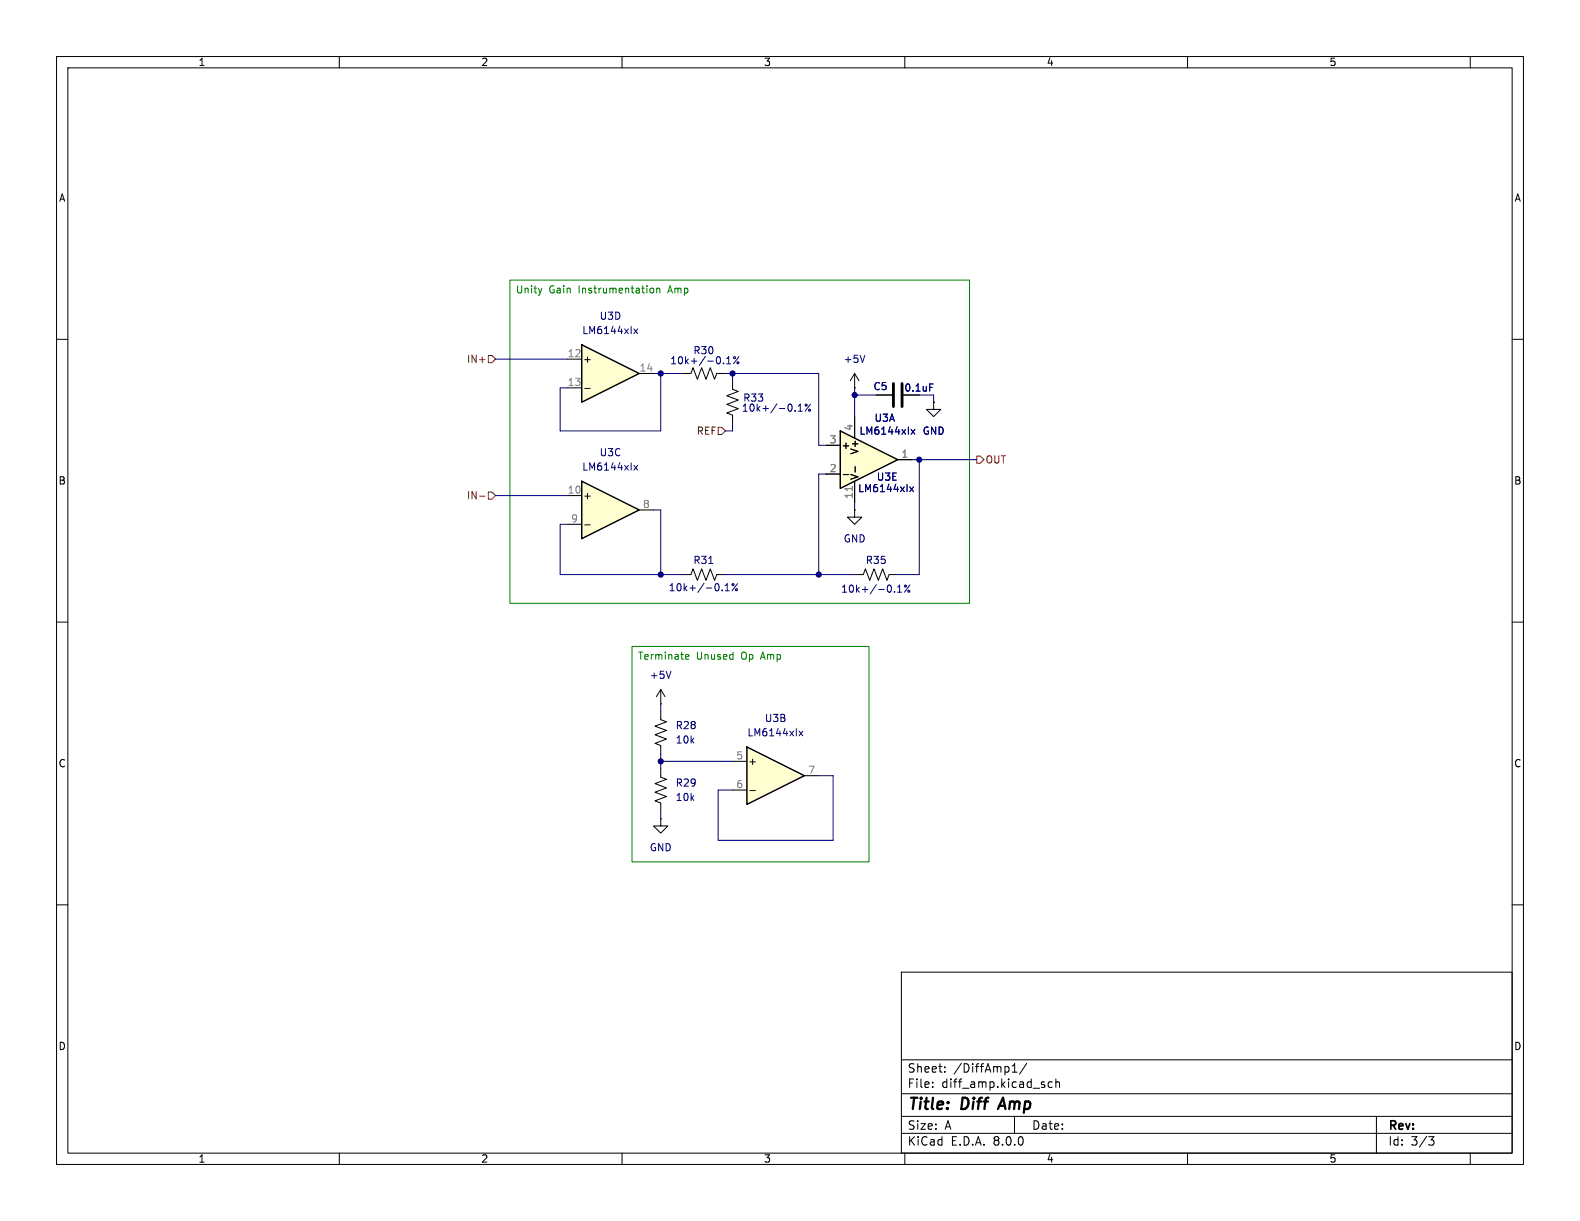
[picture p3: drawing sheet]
<svg xmlns="http://www.w3.org/2000/svg" width="279mm" height="216mm" viewBox="0 0 279 216" stroke-linecap="round" stroke-linejoin="round" font-family="sans-serif">
<g fill="none" stroke="#000" stroke-width=".18">
<path d="M10 10h259.4v195.9h-259.4zM12 12h255.4v191.9h-255.4zM60 10v2M110 10v2M160 10v2M210 10v2M260 10v2M10 60h2M267.4 60h2M165.1 71.1v1.3h1.3l-1.3 1.3-1.3-1.3h1.3M165.1 71.1h.1M10 110h2"/>
<path d="M151.1 101.6h1.6l.3-1 .8 2 .8-2 .7 2 .8-2 .7 2 .4-1h1.5M267.4 110h2M116.8 135.9v1.5l1.1 .4-2.1 .8 2.1 .7-2.1 .8 2.1 .7-2.1 .8 1 .4v1.5M116.8 125.7v1.6l1.1 .3-2.1 .8 2.1 .8-2.1 .7 2.1 .8-2.1 .7 1 .4v1.6M116.8 124.5h.1M116.8 121.9v2.6M116.8 121.9l-.7 1.3M116.8 121.9l.8 1.3M10 160h2M267.4 160h2M159.4 171.9h108v32h-108zM159.4 197.4h108"/>
<path d="M159.4 193.4h108M159.4 187.4h108M164.9 192.1v.2M164.9 191.4v.1M167.1 189.4v.2M167.1 188.7v.1M179 189.6h.9M179.1 188.4l.3-.3v1.5M179.4 197.4v3M181.6 188l-1.3 1.9M186.1 191.4l-.5-.1-.2 .3v.4l.1 .2h.6M186.7 191.4l.2-.1 .4 .1 .1 .9"/>
<path d="M186.7 190.8v1.5M243.4 197.4v6.5M60 203.9v2M110 203.9v2M159.4 200.4h108M160 203.9v2M210 203.9v2M252.6 201h1l-.5 .6 .4 .1 .1 .5-.3 .3h-.4M260 203.9v2"/>
</g>
<path d="M177.4 194.1l-.9 2" fill="none" stroke="#000" stroke-width=".4"/>
<g fill="none" stroke="#000084" stroke-width=".18">
<path d="M118.7 118.7l-.5 1.3M158.2 104.6v.1M158.7 104.7h.7M158.7 103.8l.4-.4v1.3M160.9 103.4l-1 1.3"/>
<circle cx="160.1" cy="103.6" r=".18"/>
<circle cx="160.7" cy="104.5" r=".18"/>
</g>
<path d="M132.1 132.1l10.1 5.1-10.1 5z" fill="#fffed0"/>
<path d="M132.1 132.1l10.1 5.1-10.1 5z" fill="none" stroke="#000" stroke-width=".25"/>
<path d="M151.1 90.2v1.2h1.3l-1.3 1.3-1.2-1.3h1.2M151.1 90.2h.1M120.6 101.6h1.6l.4-1 .7 2 .8-2 .7 2 .8-2 .8 2 .3-1h1.6M129.5 134.6h2.6M129.5 139.7h2.6M132.6 139.8h1M142.2 137.2h2.6M116.8 144.8v1.3h1.3l-1.3 1.2-1.2-1.2h1.2M116.8 144.8h.1" fill="none" stroke="#000" stroke-width=".18"/>
<g fill="none" stroke="#000084" stroke-width=".18">
<path d="M127.7 104.3v.2M128.2 104.5h.8M128.2 103.6l.4-.4v1.3M130.4 103.2l-1 1.3M141.3 129.3l.7 .8M142 129.3l-.7 .8"/>
<circle cx="129.6" cy="103.4" r=".18"/>
<circle cx="130.2" cy="104.3" r=".18"/>
</g>
<path d="M125.3 99.6h.8" fill="none" stroke="#000080" stroke-width=".18"/>
<path d="M148.6 76.2l10.1 5.1-10.1 5.1z" fill="#fffed0"/>
<path d="M148.6 76.2l10.1 5.1-10.1 5.1z" fill="none" stroke="#000" stroke-width=".25"/>
<g fill="none" stroke="#000" stroke-width=".18">
<path d="M129.5 67.3v1.5l1.1 .4-2.1 .8 2.1 .7-2.1 .8 2.1 .8-2.1 .7 1 .4v1.5M146 78.7h2.6M151.1 68.6h.1M151.1 66l-.7 1.3M151.1 66v2.6M151.1 73.7v3.8M151.1 66l.8 1.3M154.9 69.9h2.8M146 83.8h2.6M149.1 83.9h1M151.1 85.1v3.8M151.2 82.5v1"/>
<path d="M158.7 81.3h2.6"/>
</g>
<g fill="none" stroke="#000084" stroke-width=".18">
<path d="M140.6 72.6v.1M141.2 72.7h.7M141.2 71.8l.3-.4v1.3M143.3 71.4l-.9 1.3M152.9 62.8l-.4 1.3M161.1 75.9l.7 .9M161.8 75.9l-.7 .9M164.4 67.9h.6M160.9 86.1l.6 .8M161.5 86.1l-.6 .8"/>
<circle cx="142.5" cy="71.6" r=".18"/>
<circle cx="143.2" cy="72.5" r=".18"/>
</g>
<path d="M158 67.8v4.1M159.5 67.8v4.1" fill="none" stroke="#000" stroke-width=".51"/>
<path d="M150.7 86v.8" fill="none" stroke="#808080" stroke-width=".18"/>
<path d="M102.9 61l10.1 5-10.1 5.1z" fill="#fffed0"/>
<path d="M102.9 61l10.1 5-10.1 5.1z" fill="none" stroke="#000" stroke-width=".25"/>
<path d="M100.3 63.5h2.6M100.3 68.6h2.6M103.4 68.7h1M113 66h2.6M120.6 66h1.6l.4-1 .7 2.1 .8-2.1 .7 2.1 .8-2.1 .8 2.1 .3-1.1h1.6" fill="none" stroke="#000" stroke-width=".18"/>
<g fill="none" stroke="#000084" stroke-width=".18">
<path d="M112.1 58.2l.7 .8M112.8 58.2l-.7 .8M127.9 64.2v.1M128.5 64.3h.7M128.5 63.4l.4-.3v1.2M130.7 63.1l-1 1.2"/>
<circle cx="129.9" cy="63.2" r=".18"/>
<circle cx="130.5" cy="64.2" r=".18"/>
</g>
<path d="M102.9 85.1l10.1 5.1-10.1 5.1z" fill="#fffed0"/>
<path d="M102.9 85.1l10.1 5.1-10.1 5.1z" fill="none" stroke="#000" stroke-width=".25"/>
<g fill="none" stroke="#000" stroke-width=".18">
<path d="M146 78.7h2.6M151.1 73.7v3.8M154.9 69.9h2.8M165.1 71.1h.1M100.3 87.6h2.6M100.3 92.7h2.6M103.4 92.8h1M113 90.2h2.6M146 83.8h2.6M149.1 83.9h1M151.1 85.1v3.8M151.2 82.5v1"/>
<path d="M158.7 81.3h2.6"/>
</g>
<path d="M161.1 75.9l.7 .9M161.8 75.9l-.7 .9M164.4 67.9h.6M112.1 82.3l.7 .8M112.8 82.3l-.7 .8M160.9 86.1l.6 .8M161.5 86.1l-.6 .8" fill="none" stroke="#000084" stroke-width=".18"/>
<path d="M86.4 62.9h.6l.6 .6-.6 .6h-.6zM127 75.6h.6l.7 .6-.7 .6h-.6zM84.8 87.7h1M86.4 87h.6l.6 .6-.6 .7h-.6zM172.7 80.6h.7l.6 .7-.6 .6h-.7z" fill="none" stroke="#800000" stroke-width=".18"/>
<path d="M90.2 49.5h81.2v57.2h-81.2zM95.8 51l-.3 .8M115.1 51h.3l.2 .2-.1 .5h-.4M116.1 51.1l.2-.1h.3l.1 .8M116.1 51v.8M111.8 114.3h41.9v38.1h-41.9zM121.2 116.4l.2 .2 .4-.1M121.2 115.9l.2-.2h.2l.2 .2v.1l-.6 .2" fill="none" stroke="#008000" stroke-width=".18"/>
<g fill="none" stroke="#000080" stroke-width=".18">
<path d="M87.6 63.5h12.7M115.6 66h5M116.8 66v10.2h-17.7v-7.6h1.2M128.3 66h16.5v12.7h1.2M129.5 74.9v1.3h-1.2M129.5 66v1.3M151.1 68.6v5.1M151.1 69.9h3.8M162.6 69.9h2.5v1.2M87.6 87.6h12.7M100.3 92.7h-1.2v8.9h21.5M115.6 90.2h1.2v11.4"/>
<path d="M146 83.8h-1.2v17.8M151.1 88.9v1.3M161.3 81.3h11.4M162.6 81.3v20.3h-3.9M128.3 101.6h22.8M116.8 124.5v1.2M116.8 133.4v2.5M116.8 134.6h12.7M144.8 137.2h2.5v11.4h-20.3v-8.9h2.5M116.8 143.5v1.3"/>
</g>
<path d="M150.7 86v.8" fill="none" stroke="#808080" stroke-width=".18"/>
<g fill="#000080" stroke="#000080" stroke-width=".18">
<circle cx="151.1" cy="69.9" r=".46"/>
<circle cx="129.5" cy="66" r=".46"/>
<circle cx="162.6" cy="81.3" r=".46"/>
<circle cx="116.8" cy="66" r=".46"/>
<circle cx="116.8" cy="101.6" r=".46"/>
<circle cx="116.8" cy="134.6" r=".46"/>
<circle cx="144.8" cy="101.6" r=".46"/>
</g>
<g font-size="2.8">
<text x="160.4" y="196.8">Title:</text>
<text x="170.1" y="196.8">Diff</text>
<text x="177.6" y="196.8">Amp</text>
</g>
<g font-size="2.1">
<text x="160.4" y="189.9">Sheet:</text>
<text x="168.6" y="189.9">/DiffAmp1/</text>
<text x="160.4" y="192.6">File:</text>
<text x="166.5" y="192.6">diff_amp.kicad_sch</text>
<text x="160.4" y="202.8">KiCad</text>
<text x="160.4" y="200">Size:</text>
<text x="167.1" y="200">A</text>
<text x="168.1" y="202.8">E.D.A.</text>
<text x="175.7" y="202.8">8.0.0</text>
<text x="182.4" y="200">Date:</text>
<text x="245.4" y="200.2">Rev:</text>
<text x="245.4" y="202.8">Id:</text>
<text x="249.5" y="202.8">3/3</text>
</g>
<g font-size="1.8">
<text x="35" y="11.9">1</text>
<text x="85" y="11.9">2</text>
<text x="135" y="11.9">3</text>
<text x="185" y="11.9">4</text>
<text x="235" y="11.9">5</text>
<text x="10.3" y="35.9">A</text>
<text x="267.7" y="35.9">A</text>
<text x="103" y="64.4">+</text>
<text x="159.8" y="69.4">0.1uF</text>
<text x="148.7" y="79.6">+</text>
<text x="152" y="80.5" transform="rotate(-90 152 80.5)">V+</text>
<text x="10.3" y="85.9">B</text>
<text x="103" y="88.5">+</text>
<text x="152" y="85" transform="rotate(-90 152 85)">V-</text>
<text x="267.7" y="85.9">B</text>
<text x="10.3" y="135.9">C</text>
<text x="132.2" y="135.5">+</text>
<text x="267.7" y="135.9">C</text>
<text x="10.3" y="185.9">D</text>
<text x="267.7" y="185.9">D</text>
<text x="35" y="205.8">1</text>
<text x="85" y="205.8">2</text>
<text x="135" y="205.8">3</text>
<text x="185" y="205.8">4</text>
<text x="235" y="205.8">5</text>
</g>
<g font-size="1.8" fill="#008000">
<text x="91.1" y="52.2">Unity</text>
<text x="97.1" y="52.2">Gain</text>
<text x="102.4" y="52.2">Instrumentation</text>
<text x="118.5" y="52.2">Amp</text>
<text x="112.7" y="117">Terminate</text>
<text x="123.1" y="117">Unused</text>
<text x="131.2" y="117">Op</text>
<text x="134.9" y="117">Amp</text>
</g>
<g font-size="1.8" fill="#000084">
<text x="102.9" y="59.3">LM6144xIx</text>
<text x="118.4" y="64.6">10k+/-0.1%</text>
<text x="149.1" y="64.4">+5V</text>
<text x="131.3" y="71.2">R33</text>
<text x="131.1" y="73">10k+/-0.1%</text>
<text x="151.9" y="77.1">LM6144xIx</text>
<text x="163.1" y="77.1">GND</text>
<text x="102.9" y="83.4">LM6144xIx</text>
<text x="151.6" y="87.2">LM6144xIx</text>
<text x="154.9" y="85.2">U3E</text>
<text x="149.1" y="96.1">GND</text>
<text x="118.2" y="104.7">10k+/-0.1%</text>
<text x="148.6" y="105">10k+/-0.1%</text>
<text x="114.8" y="120.2">+5V</text>
<text x="119.4" y="131.7">10k</text>
<text x="132.1" y="130.4">LM6144xIx</text>
<text x="119.4" y="141.8">10k</text>
<text x="114.8" y="150.7">GND</text>
</g>
<g font-size="1.8" fill="#000080">
<text x="105.9" y="56.7">U3D</text>
<text x="122.5" y="62.8">R30</text>
<text x="154.4" y="69.2">C5</text>
<text x="154.5" y="74.8">U3A</text>
<text x="105.9" y="80.9">U3C</text>
<text x="122.5" y="99.9">R31</text>
<text x="153" y="99.9">R35</text>
<text x="119.4" y="129.1">R28</text>
<text x="135.2" y="127.9">U3B</text>
<text x="119.4" y="139.3">R29</text>
</g>
<g font-size="1.8" fill="#800000">
<text x="82.5" y="64.4">IN+</text>
<text x="123.1" y="77.1">REF</text>
<text x="174.2" y="82.1">OUT</text>
<text x="82.5" y="88.5">IN-</text>
</g>
<g font-size="1.8" fill="#808080">
<text x="100.3" y="63.2">12</text>
<text x="113" y="65.8">14</text>
<text x="100.3" y="68.3">13</text>
<text x="150.9" y="76.3" transform="rotate(-90 150.9 76.3)">4</text>
<text x="146.6" y="83.6">2</text>
<text x="146.6" y="78.5">3</text>
<text x="159.3" y="81">1</text>
<text x="100.3" y="87.4">10</text>
<text x="113.6" y="89.9">8</text>
<text x="150.9" y="88.3" transform="rotate(-90 150.9 88.3)">11</text>
<text x="100.9" y="92.5">9</text>
<text x="130.1" y="134.4">5</text>
<text x="142.8" y="136.9">7</text>
<text x="130.1" y="139.4">6</text>
</g>
</svg>
